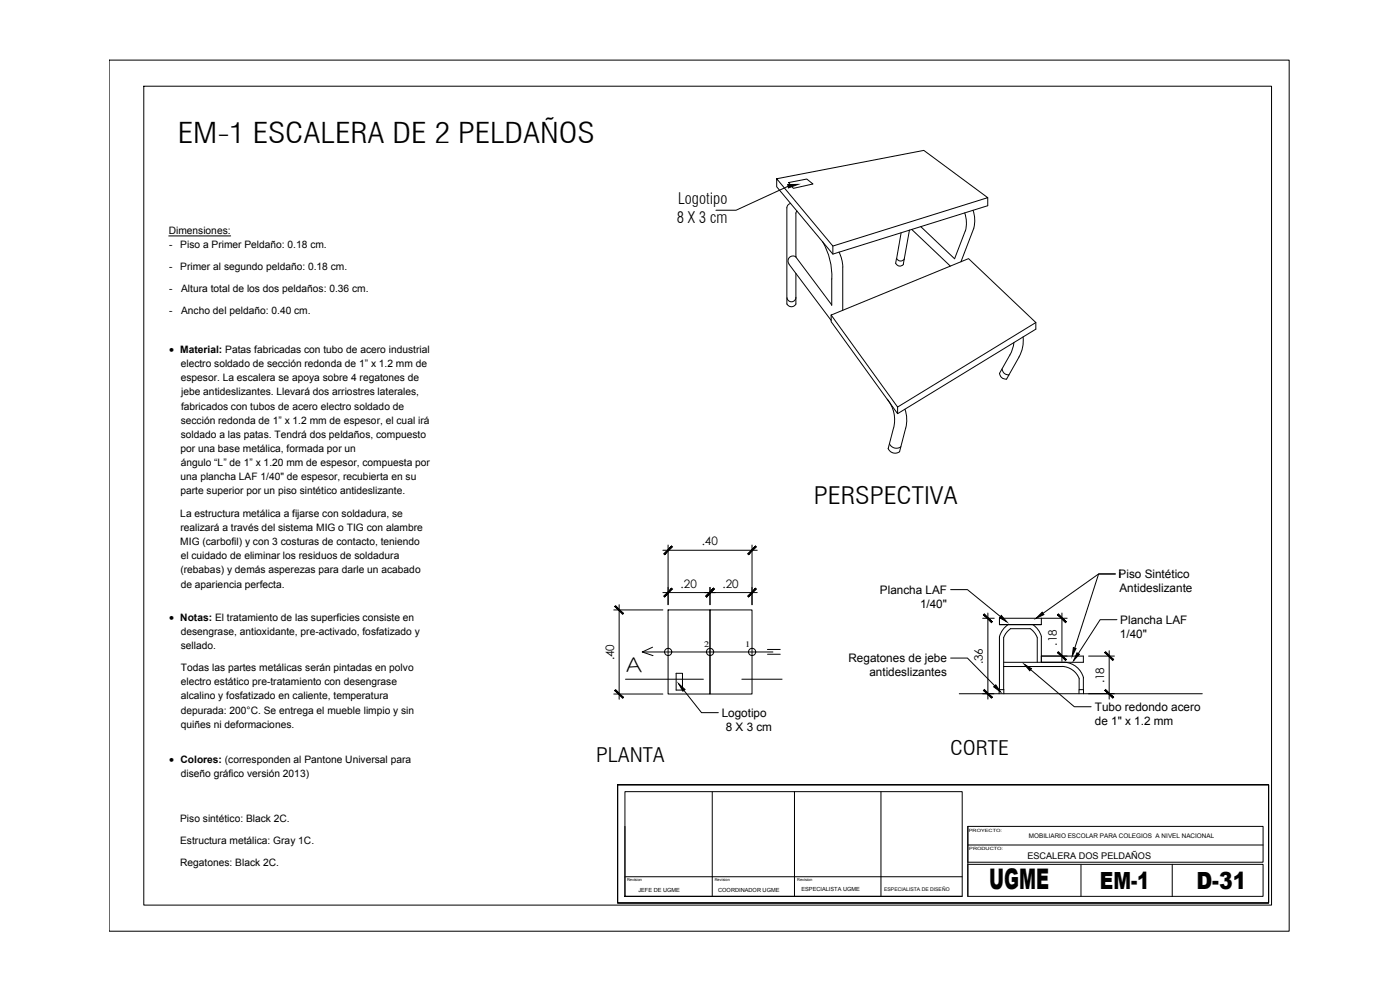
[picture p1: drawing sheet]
<svg xmlns="http://www.w3.org/2000/svg" width="420mm" height="297mm" viewBox="0 0 420 297" stroke-linecap="round" stroke-linejoin="round" font-family="sans-serif">
<!-- layer: Mobiliario 2 -->
<g fill="none" stroke="#000" stroke-width=".3">
<path d="M236.7 54.8l5.4-1.1 1.9 1.5-5.9 1.3zM237.3 61.1l-.7 .3-.5 1v28.8M238.9 64v13.1M238.9 77.1l10.7 14.4M238.9 77.1a1.5 1.5 0 0 0-2 .2 1.5 1.5 0 0 0 0 2l12.5 16.8M239.2 63.3l-.3 .6M246.9 72.5a20.6 20.6 0 0 1 2.7 11.2M251.8 75.6l.9 2.5 .2 2v13M268.9 79a1.33 1.33 0 0 0 2.2 .3M269.1 77.6a1.33 1.33 0 0 0 2.3 .1M270.4 69.9l-1.6 9.1M272.9 69l-1.8 10.4"/>
<path d="M273.6 68.8l11.6 11M276.3 68l10.2 9.6 3.2-8.3M289.5 63.9a9.2 9.2 0 0 1 .2 5.4M292 63.1a9.2 9.2 0 0 1 .2 5.4l-3.8 10.1M238.9 89.2a1.33 1.33 0 0 1-1.3 1.3 1.33 1.33 0 0 1-1.4-1.1M238.9 82v9.2a1.5 1.5 0 0 1-1.4 .8 1.5 1.5 0 0 1-1.3-.8M249.6 83.7v8M266.3 119.8a9.8 9.8 0 0 1 1.9 8.6l-1.7 6.2a2.29 2.29 0 0 0 3.5 .9M300 112a1.84 1.84 0 0 0 2.1 1.7M300.8 110.7a1.88 1.88 0 0 0 2 1.8M304.3 102.8l-.9 3.1-3.5 6.2M305.8 107.1l-3.7 6.7"/>
<path d="M307 101.1a9.8 9.8 0 0 1-1.2 6M266.9 133.1a2.26 2.26 0 0 0 3.5 .9M271.6 122.8a9.8 9.8 0 0 1 .2 5.7l-1.8 7M192.8 195.6h39.2M195.8 194.2l-3 1.4 3.2 1.1M230.3 194.9h3.9M230.3 196.3h3.9M301.2 200l17.5-.1a5.8 5.8 0 0 1 5.2 3.8v3.2M301.2 198.7h18.3M302.6 187.4l-1.5 1.3-1.1 2.3-.1 15.9M309.1 188.6h-5.8l-.9 .8-1 1.4-.2 .5v15.6M309.2 188.6l1.2 1.2 .9 1.5v7.4"/>
<path d="M309.9 187.4l1.5 1.3 1.2 2.3M312.5 191.1v7.6M319.5 198.7a6.3 6.3 0 0 1 5.7 4.6M202.9 202h1.9v5.1h-1.9zM301.3 206.9h-1.4v1.3M301.3 206.9v1.3M323.8 208.2v-1.3h1.4v1.3M325.1 203.4v3.5"/>
<circle cx="200.5" cy="195.6" r="1.08"/>
<circle cx="213.1" cy="195.6" r="1.08"/>
<circle cx="225.7" cy="195.6" r="1.08"/>
</g>
<!-- layer: Mobiliario -->
<path d="M233.1 53.6l44.2-8.5 19.1 14.2-46.4 14.5-16.9-20.2v2.4l16.9 20.2 46.4-14.5v-2.4M250 73.8v2.4M249.4 94.5l41.3-16.9 20.2 19.2-41.5 25.3zM249.4 94.5v2l20 27.6 41.5-25.3v-2M269.4 122.1v2M200.5 183h12.6v25.2h-12.6zM213.1 183h12.6v25.2h-12.6zM299.9 185.5h12.6v1.9h-12.6zM312.5 196.9h12.6v1.8h-12.6z" fill="none" stroke="#000" stroke-width=".3"/>
<!-- layer: 0 -->
<path d="M187.7 203.8h23.4M222.6 203.8h12.1M287.9 208.2h72.9" fill="none" stroke="#000" stroke-width=".3"/>
<!-- layer: DRRP_TEXTOS-NOTAS -->
<path d="M236.4 55.4l3.1-.1-2.9 1.1zM300.5 184.7l1.7 1.9-2.2-1.3zM311 185.5l1.8-1.8 .5 .7zM322.1 194.3l.8 .3-1.1 2.3zM323.2 195.9l.7 .4-1.7 1.9zM298.2 206.1l.6-.6 1.5 2.1zM307.4 199.3l2.2 1.3-.6 .7z" fill="#000" stroke="#000" stroke-width=".3"/>
<path d="M236.5 55.9l-15.6 7.2h-6M50.6 70.8h18.6M285.3 176.9h5l9.9 8.1M285.3 197.4h5l8.2 8.4M313 184l16.7-11.8h5h-5l-7.1 22.2M335.2 185.9h-5l-6.6 10.2M309.3 200.9l13.1 11.1h5.1" fill="none" stroke="#000" stroke-width=".3"/>
<!-- layer: DRRP_COTAS -->
<g fill="none" stroke="#000" stroke-width=".3">
<path d="M198.9 177.8h28.4M198.9 165.1h28.4M200.5 163.5v17.9M213.1 176.2v5.2M225.7 163.5v17.9M184.2 183h14.7M185.8 181.4v28.4M294.9 185.5h3.5M296.5 183.9v25.9M312.5 196.9h7.8M312.5 185.5h7.8M318.7 183.9v14.5"/>
<path d="M326.7 196.9h7.7M332.9 195.2v14.6M184.2 208.2h14.7M294.9 208.2h3.4M326.7 208.2h7.7"/>
</g>
<!-- layer: 0 -->
<g fill="#000" stroke="#000" stroke-width=".3">
<path d="M201.6 176.5l-2.2 2.6 2.4-2.4zM201.6 176.5l-2.2 2.6-.2-.2z"/>
<path d="M201.6 163.8l-2.2 2.6 2.4-2.3zM199.2 166.2l2.4-2.4-2.2 2.6z"/>
<path d="M214.1 176.5l-2.3 2.4 .3 .2zM214.1 176.5l.3 .2-2.3 2.4z"/>
<path d="M214.1 176.5l-2 2.6 2.3-2.4zM214.1 176.5l-2 2.6-.3-.2z"/>
<path d="M224.4 166.2l.2 .2 2.2-2.6zM226.8 163.8l.2 .3-2.4 2.3z"/>
<path d="M226.8 176.5l-2.4 2.4 .2 .2zM226.8 176.5l.2 .2-2.4 2.4z"/>
<path d="M184.5 181.9l2.4 2.4 .2-.2zM184.5 181.9l.3-.2 2.3 2.4z"/>
<path d="M295.2 184.4l2.3 2.4 .3-.2zM295.4 184.2l2.4 2.4-2.6-2.2z"/>
<path d="M317.6 195.5l-.2 .3 2.6 2.1zM317.4 195.8l2.6 2.1-.2 .3z"/>
<path d="M317.4 184.4l2.4 2.4 .2-.2zM317.6 184.2l2.4 2.4-2.6-2.2z"/>
<path d="M331.6 195.8l2.3 2.4 .3-.3zM331.6 195.8l.2-.3 2.4 2.4z"/>
<path d="M184.5 207.2l2.6 2.1-2.3-2.4zM184.5 207.2l2.6 2.1-.2 .2z"/>
<path d="M295.4 206.9l-.2 .2 2.6 2.1zM295.2 207.1l2.6 2.1-.3 .3z"/>
<path d="M331.8 206.9l-.2 .2 2.6 2.1zM331.6 207.1l2.6 2.1-.3 .3z"/>
</g>
<!-- layer: DRRP_TEXTOS-ACABADOS -->
<path d="M203.7 205.1l1.9 1.8-.7 .5z" fill="#000" stroke="#000" stroke-width=".3"/>
<path d="M205.2 207.1l5.3 6.7h5.1" fill="none" stroke="#000" stroke-width=".3"/>
<!-- layer: 03 -->
<path d="M32.7 18h354.2v261.4h-354.2z" fill="none" stroke="#000" stroke-width=".3"/>
<!-- layer: Textos -->
<path d="M43.2 25.9h338.4v245.7h-338.4z" fill="none" stroke="#000" stroke-width=".3"/>
<!-- layer: Cotas -->
<path d="M185.3 235.5h195.4v35.4h-195.4z" fill="none" stroke="#000" stroke-width=".3"/>
<!-- layer: LINEAS COMPLEMENTARIAS -->
<path d="M213.8 237.5v31.4M238.4 237.5v31.4M264.4 237.5v31.4M187.6 247.9v21v-31.4h101.2v31.4h-101.2h26.2M290.5 258.7h88.6v-10.8h-88.6v21h88.6v-9.6h-88.6M290.5 253.5h88.6M324.4 259.3v9.6M351.8 259.3v9.6M187.6 263.1h101.2M213.8 268.9h75" fill="none" stroke="#000" stroke-width=".3"/>
<g font-size="8.5">
<text x="53.4" y="43.1">EM-1 ESCALERA DE 2 PELDAÑOS</text>
<text x="296.9" y="266.9">UGME</text>
</g>
<g font-size="7.1">
<text x="244.3" y="151.1">PERSPECTIVA</text>
<text x="330.1" y="266.7">EM-1</text>
<text x="359" y="266.7">D-31</text>
</g>
<text font-size="6.6" x="187.8" y="201.8">A</text>
<g font-size="5.9">
<text x="285.1" y="226.4">CORTE</text>
<text x="178.9" y="228.8">PLANTA</text>
</g>
<g font-size="4.7">
<text x="203.6" y="61.1">Logotipo</text>
<text x="203.2" y="67">8 X 3 cm</text>
</g>
<g font-size="3.5">
<text x="210.6" y="163.6">.40</text>
<text x="335.7" y="173.5">Piso Sintético</text>
<text x="335.8" y="173.5">i</text>
<text x="204.3" y="176.3">.20</text>
<text x="216.8" y="176.3">.20</text>
<text x="264.1" y="178.1">Plancha LAF</text>
<text x="336" y="177.7">Antideslizante</text>
<text x="276.1" y="182.4">1/40&quot;</text>
<text x="336.1" y="191.4">1/40&quot;</text>
<text x="336.2" y="187.2">Plancha LAF</text>
<text x="317.2" y="193.7" transform="rotate(-90 317.2 193.7)">.18</text>
<text x="184.3" y="198.2" transform="rotate(-90 184.3 198.2)">.40</text>
<text x="254.6" y="198.7">Regatones de jebe</text>
<text x="260.9" y="202.9">antideslizantes</text>
<text x="295" y="199.3" transform="rotate(-90 295 199.3)">.36</text>
<text x="331.4" y="205" transform="rotate(-90 331.4 205)">.18</text>
<text x="216.6" y="215.1">Logotipo</text>
<text x="328.6" y="213.3">Tubo redondo acero</text>
<text x="217.8" y="219.3">8 X 3 cm</text>
<text x="328.6" y="217.5">de 1&quot; x 1.2 mm</text>
</g>
<g font-size="3.2">
<text x="50.7" y="106">· Material: Patas fabricadas con tubo de acero industrial</text>
<text x="50.7" y="186.2">· Notas: El tratamiento de las superficies consiste en</text>
<text x="50.7" y="228.9">· Colores: (corresponden al Pantone Universal para</text>
</g>
<g font-size="3.1">
<text x="50.6" y="70.1">Dimensiones:</text>
<text x="50.8" y="74.4">-</text>
<text x="54.1" y="74.4">Piso a Primer Peldaño: 0.18 cm.</text>
<text x="50.8" y="81">-</text>
<text x="54.1" y="81">Primer al segundo peldaño: 0.18 cm.</text>
<text x="50.8" y="87.7">-</text>
<text x="54.4" y="87.7">Altura total de los dos peldaños: 0.36 cm.</text>
<text x="50.8" y="94.4">-</text>
<text x="54.4" y="94.4">Ancho del peldaño: 0.40 cm.</text>
<text x="54.2" y="110.2">electro soldado de sección redonda de 1” x 1.2 mm de</text>
<text x="54.2" y="114.4">espesor. La escalera se apoya sobre 4 regatones de</text>
<text x="54.4" y="118.6">jebe antideslizantes. Llevará dos arriostres laterales,</text>
<text x="54.3" y="122.9">fabricados con tubos de acero electro soldado de</text>
<text x="54.2" y="127.1">sección redonda de 1” x 1.2 mm de espesor, el cual irá</text>
<text x="54.2" y="131.4">soldado a las patas. Tendrá dos peldaños, compuesto</text>
<text x="54.2" y="135.6">por una base metálica, formada por un</text>
<text x="54.2" y="139.8">ángulo “L” de 1” x 1.20 mm de espesor, compuesta por</text>
<text x="54.2" y="144.1">una plancha LAF 1/40&quot; de espesor, recubierta en su</text>
<text x="54.2" y="148.3">parte superior por un piso sintético antideslizante.</text>
<text x="54.1" y="155">La estructura metálica a fijarse con soldadura, se</text>
<text x="54.2" y="159.3">realizará a través del sistema MIG o TIG con alambre</text>
<text x="54.1" y="163.5">MIG (carbofil) y con 3 costuras de contacto, teniendo</text>
<text x="54.2" y="167.8">el cuidado de eliminar los residuos de soldadura</text>
<text x="54.2" y="172">(rebabas) y demás asperezas para darle un acabado</text>
<text x="54.2" y="176.3">de apariencia perfecta.</text>
<text x="54.2" y="190.5">desengrase, antioxidante, pre-activado, fosfatizado y</text>
<text x="54.2" y="194.7">sellado.</text>
<text x="54.3" y="201.3">Todas las partes metálicas serán pintadas en polvo</text>
<text x="54.2" y="205.6">electro estático pre-tratamiento con desengrase</text>
<text x="54.2" y="209.8">alcalino y fosfatizado en caliente, temperatura</text>
<text x="54.2" y="214.1">depurada: 200°C. Se entrega el mueble limpio y sin</text>
<text x="54.2" y="218.3">quiñes ni deformaciones.</text>
<text x="54.2" y="233.2">diseño gráfico versión 2013)</text>
<text x="54.1" y="246.5">Piso sintético: Black 2C.</text>
<text x="54.1" y="253.2">Estructura metálica: Gray 1C.</text>
<text x="54.1" y="259.9">Regatones: Black 2C.</text>
</g>
<text font-size="2.8" x="308.3" y="257.6">ESCALERA DOS PELDAÑOS</text>
<g font-size="2.6">
<text x="211.3" y="194.1">2</text>
<text x="223.6" y="194.1">1</text>
</g>
<text font-size="1.9" x="308.8" y="251.5">MOBILIARIO ESCOLAR PARA COLEGIOS A NIVEL NACIONAL</text>
<g font-size="1.7">
<text x="191.6" y="267.5">JEFE DE UGME</text>
<text x="215.5" y="267.5">COORDINADOR UGME</text>
<text x="240.5" y="267.3">ESPECIALISTA UGME</text>
</g>
<text font-size="1.5" x="265.4" y="267.3">ESPECIALISTA DE DISEÑO</text>
<g font-size="1.3">
<text x="290.8" y="249.8">PROYECTO:</text>
<text x="290.9" y="255">PRODUCTO:</text>
</g>
<g font-size="1.2">
<text x="188.2" y="264.4">Revision</text>
<text x="214.5" y="264.4">Revision</text>
<text x="239.2" y="264.4">Revision</text>
</g>
</svg>
